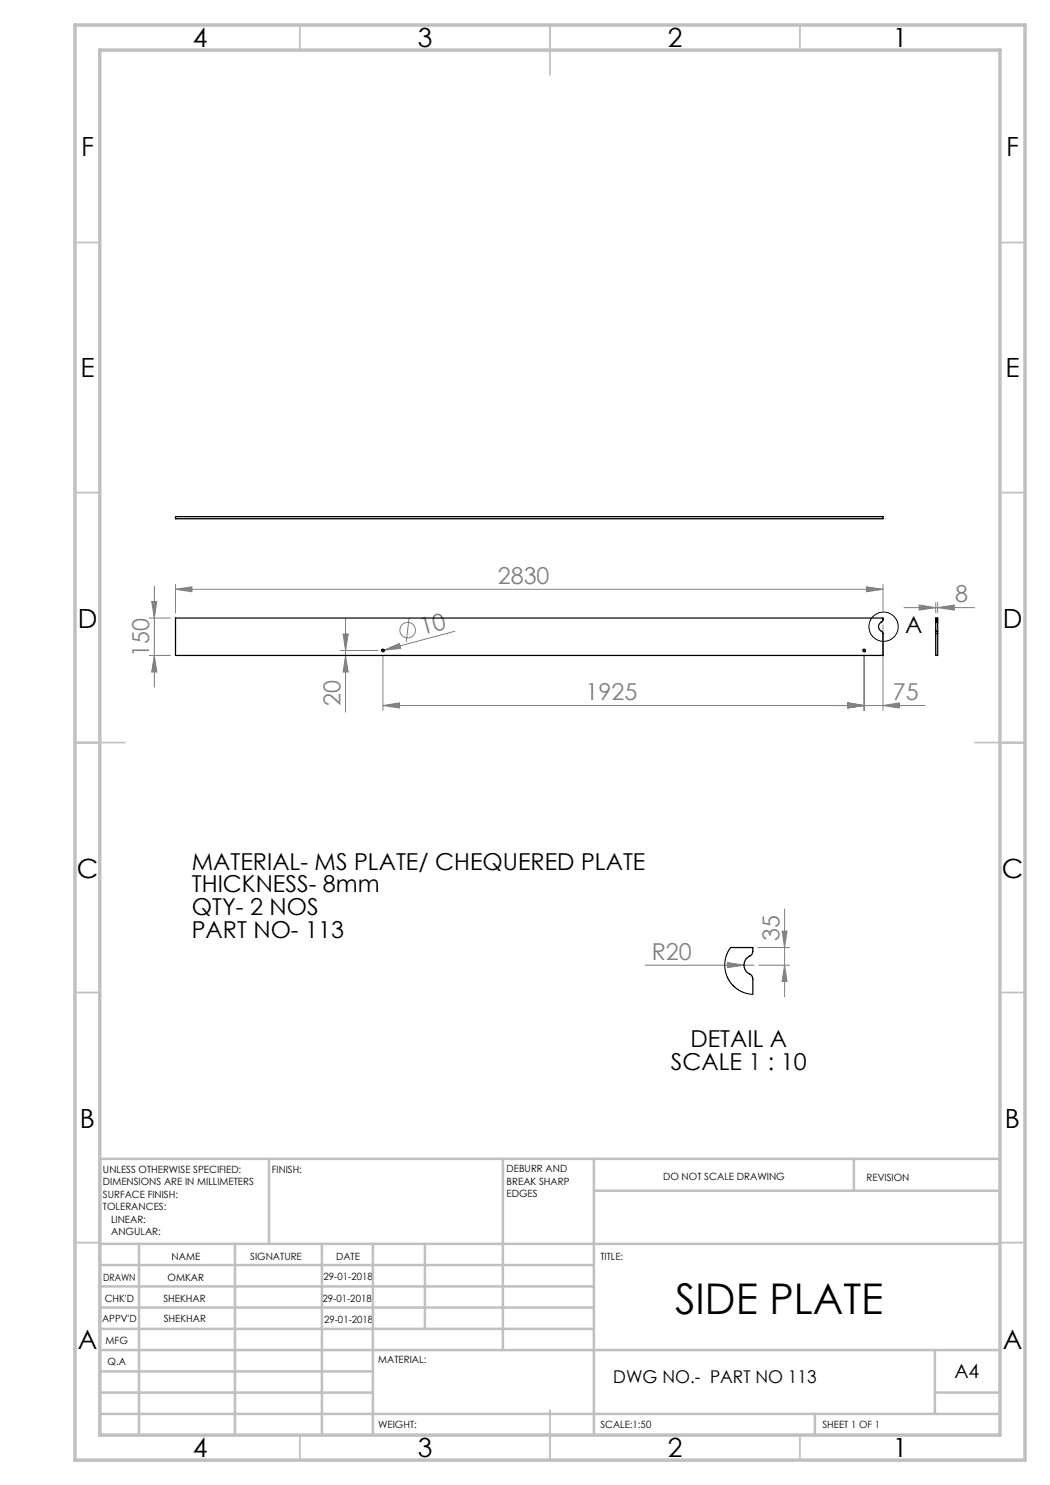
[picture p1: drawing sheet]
<svg xmlns="http://www.w3.org/2000/svg" width="210mm" height="297mm" viewBox="0 0 210 297" stroke-linecap="round" stroke-linejoin="round" font-family="sans-serif">
<g fill="none" stroke="#808080" stroke-width=".2">
<path d="M30.9 117.3v20.1M35.1 117.9l3.3-.5v1zM35.1 116.9v5.7M35.1 117.9h141.5M173.3 117.4l3.3 .5-3.3 .5zM176.6 116.9v5.7M29.8 131.1h4.3M29.8 123.6h4.3M30.3 120.3h1.1l-.5 3.3zM30.9 131.1l.5 3.3h-1.1zM68.1 130.1h7.5M68.6 126.8h1l-.5 3.3z"/>
<path d="M69.1 131.1l.5 3.3h-1zM69.1 123.8v18.6M76.6 131.1v11M76.8 130l3.1-1.3 .3 1zM76.8 130l-.5 .2M81.8 123.6l-.6 4.8M90.9 126.3l-14.1 3.7M172.8 131.1v11M176.6 125v17.1M180.8 121.5h14.1M183.8 121l3.3 .5-3.3 .5zM187.1 120.5v2.1"/>
<path d="M187.5 121.5l3.4-.5v1zM187.5 120.5v2.1M76.6 141.1l3.3-.5v1zM76.6 141.1h108.4M169.5 140.6l3.3 .5-3.3 .5zM176.6 141.1l3.3-.5v1zM129 193h21.8M145.5 192.5l3.3 .5-3.3 .5zM151.6 189.5h6.3M151.8 193h6.1M156.4 186.2h1l-.5 3.3zM156.9 193l.5 3.3h-1z"/>
<path d="M156.9 181.8v17.6"/>
<circle cx="81.5" cy="126" r="1.56"/>
</g>
<g fill="none" stroke="#000" stroke-width=".2">
<path d="M76.6 129.9l-.3 .2M76.8 130.1l-.2 .2M172.8 129.9l-.2 .2M173.1 130.1l-.3 .2"/>
<circle cx="176.7" cy="125.3" r="2.92"/>
</g>
<g fill="none" stroke="#c0c0c0" stroke-width=".35">
<path d="M60 5v5M110 5v10M160 5v5M15 48.5h5M200 48.5h5M15 98.5h5M200 98.5h5M15 148.5h10M195 148.5h10M15 198.5h5M200 198.5h5M15 248.5h5"/>
<path d="M200 248.5h5M60 287v5M110 282v10M160 287v5"/>
</g>
<g fill="none" stroke="#c0c0c0" stroke-width=".5">
<path d="M53.8 231.8v17M100.6 231.8v38.2M118.8 231.8v55.2M118.8 238.2h81.2M170.8 231.8v6.4M200 231.8h-180v55.2M20 248.8h180M20 257.3h98.8M20 253h98.8M27.8 248.8v38.2M47 248.8v38.2M64.4 248.8v38.2"/>
<path d="M74.6 248.8v38.2M85 248.8v17M20 265.8h98.8M20 261.5h98.8M20 278.5h54.6M20 274.3h54.6M20 270h180M187 278.5h13M187 270v12.8M20 282.8h180M163 282.8v4.2"/>
</g>
<path d="M15 5h190v287h-190zM20 10h180v277h-180z" fill="none" stroke="#c0c0c0" stroke-width=".7"/>
<path d="M76.3 130.1l.3 .2v-.2zM76.6 129.9v.2h.2zM172.6 130.1l.2 .2v-.2zM172.8 129.9v.2h.3z" fill="#000"/>
<g fill="#808080">
<path d="M145.5 192.5l3.3 .5-3.3 .5z"/>
<path d="M76.8 130l3.1-1.3 .3 1z"/>
<path d="M187.5 121.5l3.4-.5v1zM183.8 121l3.3 .5-3.3 .5z"/>
<path d="M169.5 140.6l3.3 .5-3.3 .5zM176.6 141.1l3.3-.5v1zM76.6 141.1l3.3-.5v1zM169.5 140.6l3.3 .5-3.3 .5z"/>
<path d="M35.1 117.9l3.3-.5v1zM173.3 117.4l3.3 .5-3.3 .5z"/>
<path d="M30.9 131.1l.5 3.3h-1.1zM30.3 120.3h1.1l-.5 3.3z"/>
<path d="M156.9 193l.5 3.3h-1zM156.4 186.2h1l-.5 3.3z"/>
<path d="M68.6 126.8h1l-.5 3.3zM69.1 131.1l.5 3.3h-1z"/>
</g>
<g fill="none" stroke="#000" stroke-width=".25">
<path d="M35.1 103.3h141.5v.4h-141.5zM35.1 123.6h141.5v.5a1.66 1.66 0 0 0-.9 1.5l.9 1.1v4.4h-141.5zM187.1 124v.4M187.1 126.3v.4M187.1 124.4v1.9M187.1 126.7v4.4h.4v-4.4M187.1 124v-.4h.4v.4M187.1 126.7h.4M187.1 124h.4M187.1 124.4h.4M187.1 126.3h.4M187.5 124v.4"/>
<path d="M187.5 126.3v.4M187.5 124.4v1.9M146.1 189.5h4.5v.8a1.34 1.34 0 0 1-1.1 1.2 2.12 2.12 0 0 0 .8 3.6l.3 .7v3.1"/>
<circle cx="76.6" cy="130.1" r=".25"/>
<circle cx="172.8" cy="130.1" r=".25"/>
</g>
<path d="M146.1 189.5l-.6 1.1-.5 1.6v1.6l.5 1.6 .7 1.3 1.2 1.1 1.5 .8 1.7 .3" fill="none" stroke="#000" stroke-width=".2"/>
<text font-size="8.5" x="135" y="262.8">SIDE PLATE</text>
<g font-size="5.3">
<text x="38.5" y="9.5">4</text>
<text x="83.5" y="9.5">3</text>
<text x="133.6" y="9.5">2</text>
<text x="178.6" y="9.5">1</text>
<text x="16.2" y="31.3">F</text>
<text x="201.2" y="31.3">F</text>
<text x="16.1" y="75.5">E</text>
<text x="201.1" y="75.5">E</text>
<text x="15.5" y="125.5">D</text>
<text x="200.5" y="125.5">D</text>
<text x="15.4" y="175.5">C</text>
<text x="200.4" y="175.5">C</text>
<text x="16" y="225.5">B</text>
<text x="201" y="225.5">B</text>
<text x="15.5" y="269.8">A</text>
<text x="200.5" y="269.8">A</text>
<text x="38.5" y="291.5">4</text>
<text x="83.5" y="291.5">3</text>
<text x="133.6" y="291.5">2</text>
<text x="178.6" y="291.5">1</text>
</g>
<g font-size="4.7" fill="#808080">
<text x="99.6" y="116.8">2830</text>
<text x="191" y="120.5">8</text>
<text x="29.9" y="131.3" transform="rotate(-90 29.9 131.3)">150</text>
<text x="84.5" y="127" transform="rotate(-15 84.5 127)">10</text>
<text x="68.1" y="141.1" transform="rotate(-90 68.1 141.1)">20</text>
<text x="117.1" y="140.1">1925</text>
<text x="178.6" y="140.1">75</text>
<text x="155.9" y="188.2" transform="rotate(-90 155.9 188.2)">35</text>
<text x="130.3" y="192">R20</text>
</g>
<g font-size="4.7">
<text x="181" y="126.7">A</text>
<text x="38.4" y="173.9">MATERIAL- MS PLATE/ CHEQUERED PLATE</text>
<text x="38.4" y="178.4">THICKNESS- 8mm</text>
<text x="38.4" y="183">QTY- 2 NOS</text>
<text x="38.4" y="187.5">PART NO- 113</text>
<text x="138.1" y="209.5">DETAIL A</text>
<text x="134.2" y="214">SCALE 1 : 10</text>
</g>
<text font-size="3.9" x="190.9" y="275.5">A4</text>
<text font-size="3.5" x="122.7" y="276.6">DWG NO.- PART NO 113</text>
<g font-size="2">
<text x="20.6" y="234.6">UNLESS OTHERWISE SPECIFIED:</text>
<text x="20.6" y="237.1">DIMENSIONS ARE IN MILLIMETERS</text>
<text x="20.6" y="239.6">SURFACE FINISH:</text>
<text x="54.4" y="234.6">FINISH:</text>
<text x="101.3" y="234.5">DEBURR AND</text>
<text x="101.3" y="237">BREAK SHARP</text>
<text x="101.3" y="239.5">EDGES</text>
<text x="132.6" y="236">DO NOT SCALE DRAWING</text>
<text x="173.3" y="236.2">REVISION</text>
<text x="20.6" y="242.1">TOLERANCES:</text>
<text x="22.2" y="244.6">LINEAR:</text>
<text x="22.2" y="247.1">ANGULAR:</text>
<text x="34.3" y="252">NAME</text>
<text x="50" y="251.9">SIGNATURE</text>
<text x="67.2" y="251.9">DATE</text>
<text x="120.1" y="251.9">TITLE:</text>
<text x="20.6" y="256.1">DRAWN</text>
<text x="33.5" y="256.1">OMKAR</text>
<text x="64.7" y="255.9">29-01-2018</text>
<text x="20.9" y="260.3">CHK'D</text>
<text x="32.7" y="260.3">SHEKHAR</text>
<text x="64.5" y="260.3">29-01-2018</text>
<text x="20.4" y="264.4">APPV'D</text>
<text x="21.1" y="268.8">MFG</text>
<text x="32.8" y="264.4">SHEKHAR</text>
<text x="64.8" y="264.6">29-01-2018</text>
<text x="21.5" y="273">Q.A</text>
<text x="75.6" y="272.5">MATERIAL:</text>
<text x="75.6" y="285.5">WEIGHT:</text>
<text x="120.1" y="285.6">SCALE:1:50</text>
<text x="164.5" y="285.6">SHEET 1 OF 1</text>
</g>
</svg>
